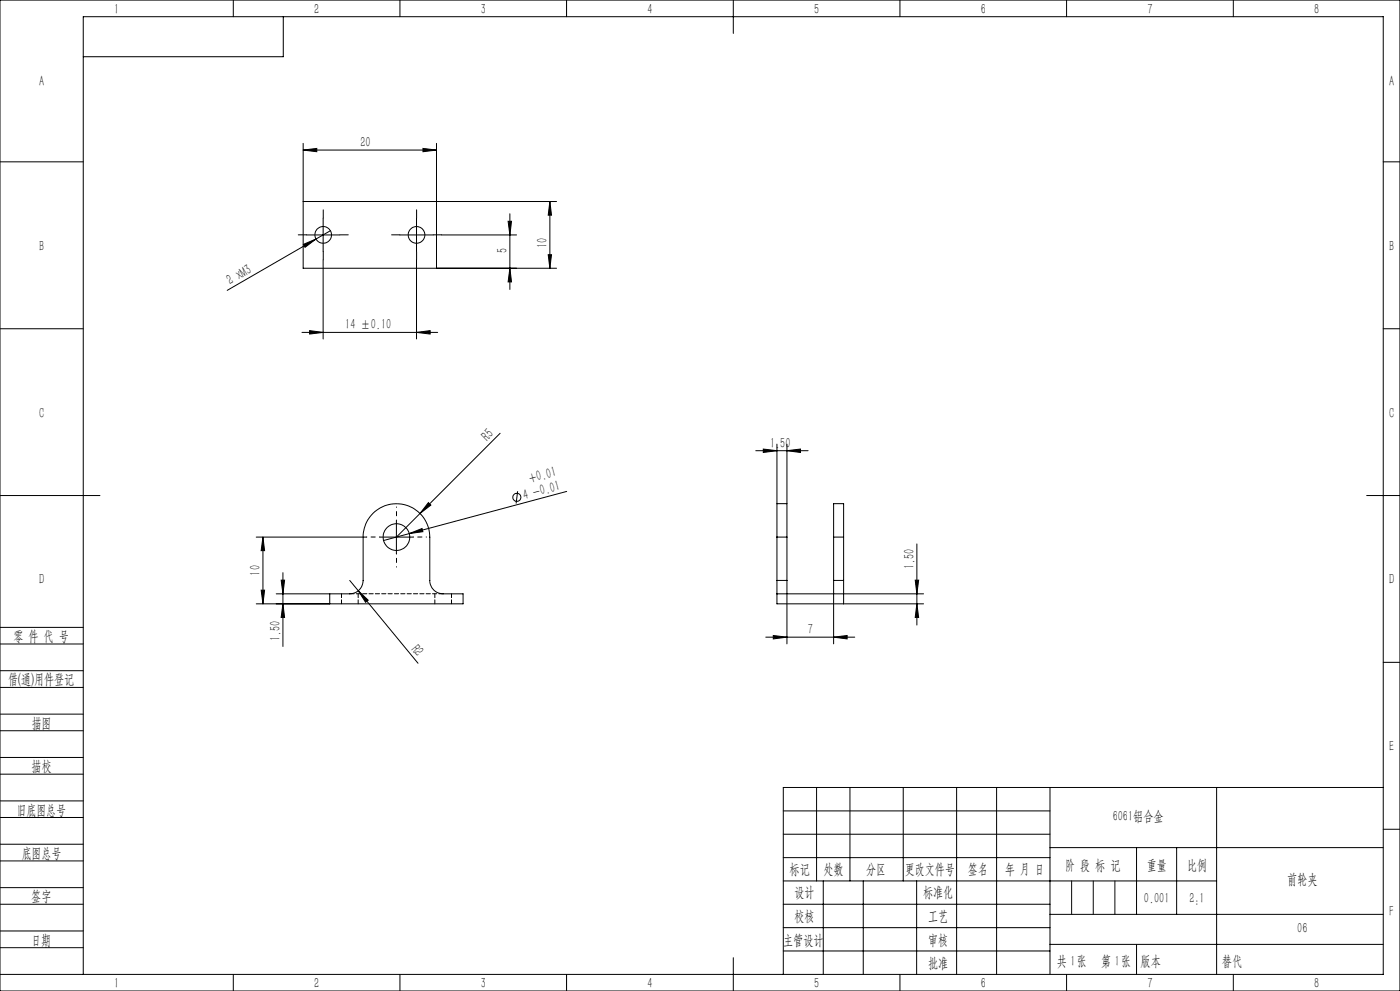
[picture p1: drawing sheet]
<svg xmlns="http://www.w3.org/2000/svg" width="420mm" height="297mm" viewBox="0 0 420 297" stroke-linecap="round" stroke-linejoin="round" font-family="sans-serif">
<g fill="none" stroke="#000" stroke-width=".3">
<path d="M0 0h420v297h-420zM70 0v5M85 5v12h-60M120 0v5M170 0v5M220 0v10M270 0v5M320 0v5M370 0v5M0 48.5h25M90.9 45l4.1-.5v1zM90.9 43v37.4h76.1"/>
<path d="M90.9 45h40.1M126.9 44.5l4.1 .5-4.1 .5zM131 43v37.4M415 48.5h5M90.9 60.4h76.1M91 73.2l3.8-1.6-3.3 2.5zM92 70.4h10M94.8 71.6l-26.6 15.4M96.9 77.9v23.7M96.9 65.4v10M99.1 69.1l-4.3 2.5M119.9 70.4h10.1"/>
<path d="M125 77.9v23.7M125 65.4v10M132.5 70.4h22.5M152.4 66.3h1.1l-.5 4.1zM153 64.1v22.6M164.5 76.3h1l-.5 4.1zM165 60.4l.5 4.1h-1zM165 60.4v20M0 98.5h25M90.6 99.6h40.7M92.9 99.1l4 .5-4 .5zM125 99.6l4-.5v1z"/>
<path d="M153 80.4l.5 4.1h-1.1zM415 98.5h5M150 129.9l-31.1 31.1M226.7 135.1h15.7M229 134.6l4.1 .5-4.1 .5zM233.1 133.1v17.9M236.1 135.1l4-.5v1zM236.1 133.1v17.9M0 148.5h30M118.9 156v10M122.8 159.9l3.8-1.5 .3 .9zM128.5 150.6l.8 .8-3.3 2.5z"/>
<path d="M155.3 147.2l-.5 3.7M170 147.3l-54.9 14.7M233.1 151v10M233.1 151h3M236.1 151v10M410 148.5h10M76.9 161h33M78.4 176.9h1l-.5 4.1zM78.9 161v20M78.9 161l.5 4h-1zM82.9 178h22a4 4 0 0 0 4-4v-13a10 10 0 0 1 10-10 10 10 0 0 1 10 10v13a4 4 0 0 0 4 4h6v3h-62M84.3 173.9h1.1l-.5 4.1z"/>
<path d="M84.9 171.6v22.1M98.9 178v3M104.9 174l20.5 24.8M107.5 177.1l3 2.8-.8 .6zM113.9 161h10M233.1 174v4M233.1 161h3M233.1 161v13M233.1 178v3h44M233.1 178h44M233.1 174h3M236.1 174v19"/>
<path d="M236.1 161v13M250.1 174v19M250.1 161v-10h3v10M250.1 161h3M250.1 161v13M250.1 174h3M253.1 174v7M253.1 161v13M274.6 173.9h1l-.5 4.1zM275.1 163v24.3M0 193h25M0 188h25"/>
<path d="M84.9 181l.5 4h-1.1zM229.7 191h26.7M232 190.5l4.1 .5-4.1 .5zM250.1 191l4-.5v1zM275.1 181l.5 4h-1zM415 198.5h5M0 206h25M0 201h25M0 219h25M0 214h25M0 232h25M0 227h25"/>
<path d="M245 236v28M255 236v28M271 236v28M287 236v56M299 236v56M315 236v56M365 236v56M415 236h-180v56M0 245h25M0 240h25M0 258h25M0 253h25"/>
<path d="M235 243h80M235 250h80M235 257h80M315 254h100M341 254v20M353 254v20M415 248.5h5M0 271h25M0 266h25M0 279h25M235 271h80M235 264h130"/>
<path d="M235 278h80M247 264v28M259 264v28M275 264v28M315 274h100M0 284h25M0 292h415v-287h-390v287M70 292v5M120 292v5M170 292v5M220 287v10M235 285h80"/>
<path d="M270 292v5M315 283h100M320 292v5M370 292v5"/>
<circle cx="97" cy="70.4" r="2.5"/>
<circle cx="124.9" cy="70.4" r="2.5"/>
<circle cx="155.1" cy="149" r="1.2"/>
<circle cx="118.9" cy="161" r="4"/>
</g>
<path d="M92 70.4h-2.5M97 65.4v-2.5M97 75.4v2.5M102 70.4h2.5M120 70.4h-2.5M125 65.4v-2.5M125 75.4v2.5M130 70.4h2.5" fill="none" stroke="#000" stroke-width=".3" stroke-dasharray="30.5 1.3 1.3 1.3"/>
<path d="M118.9 155.9v-4M113.9 160.9h-4M118.9 165.9v4M123.9 160.9h4" fill="none" stroke="#000" stroke-width=".3" stroke-dasharray="30.5 1.3 1.3 1.3" stroke-dashoffset="30.4"/>
<path d="M321.5 264v10M328 264v10M334.5 264v10M341 283v9" fill="none" stroke="#0a0605" stroke-width=".3"/>
<g fill="#000">
<path d="M91 73.2l3.8-1.6-3.3 2.5zM122.8 159.9l3.8-1.5 .3 .9zM128.5 150.6l.8 .8-3.3 2.5zM107.5 177.1l3 2.8-.8 .6z"/>
<path d="M126.9 44.5l4.1 .5-4.1 .5zM90.9 45l4.1-.5v1z"/>
<path d="M165 60.4l.5 4.1h-1zM164.5 76.3h1l-.5 4.1zM152.4 66.3h1.1l-.5 4.1zM153 80.4l.5 4.1h-1.1z"/>
<path d="M92.9 99.1l4 .5-4 .5zM125 99.6l4-.5v1z"/>
<path d="M236.1 135.1l4-.5v1zM229 134.6l4.1 .5-4.1 .5z"/>
<path d="M274.6 173.9h1l-.5 4.1zM275.1 181l.5 4h-1z"/>
<path d="M84.9 181l.5 4h-1.1zM84.3 173.9h1.1l-.5 4.1zM78.4 176.9h1l-.5 4.1zM78.9 161l.5 4h-1z"/>
<path d="M232 190.5l4.1 .5-4.1 .5zM250.1 191l4-.5v1z"/>
</g>
<path d="M132.9 177.9h-28" fill="none" stroke="#000" stroke-width=".3" stroke-dasharray="1.3 .6"/>
<path d="M102.4 177.9v3M130.4 177.9v3M107.4 180.9v-3M135.4 180.9v-3" fill="none" stroke="#000" stroke-width=".3" stroke-dasharray="1.3 .6" stroke-dashoffset=".1"/>
<g font-size="4.4">
<text x="34.2" y="4.1">1</text>
<text x="94.2" y="4.1">2</text>
<text x="144.2" y="4.1">3</text>
<text x="194.2" y="4.1">4</text>
<text x="244.2" y="4.1">5</text>
<text x="294.2" y="4.1">6</text>
<text x="344.2" y="4.1">7</text>
<text x="394.2" y="4.1">8</text>
<text x="11.7" y="25.9">A</text>
<text x="416.7" y="25.9">A</text>
<text x="108.1" y="44.1">20</text>
<text x="11.7" y="75.1">B</text>
<text x="152.1" y="75.8" transform="rotate(-90 152.1 75.8)">5</text>
<text x="164.1" y="74.4" transform="rotate(-90 164.1 74.4)">10</text>
<text x="416.7" y="75.1">B</text>
<text x="69.1" y="85.5" transform="rotate(-30 69.1 85.5)">2 xM3</text>
<text x="103.6" y="98.7">14 ±0.10</text>
<text x="11.7" y="125.1">C</text>
<text x="416.7" y="125.1">C</text>
<text x="146.2" y="132.5" transform="rotate(-45 146.2 132.5)">R5</text>
<text x="231" y="134.2">1.50</text>
<text x="157.3" y="149.8" transform="rotate(-15 157.3 149.8)">4 -0.01</text>
<text x="159.2" y="144.8" transform="rotate(-15 159.2 144.8)">+0.01</text>
<text x="78" y="172.5" transform="rotate(-90 78 172.5)">10</text>
<text x="274.2" y="170.7" transform="rotate(-90 274.2 170.7)">1.50</text>
<text x="11.7" y="175.1">D</text>
<text x="416.7" y="175.1">D</text>
<text x="242.4" y="190.1">7</text>
<text x="4" y="192">零 件 代 号</text>
<text x="84" y="192.2" transform="rotate(-90 84 192.2)">1.50</text>
<text x="123.2" y="194.7" transform="rotate(50 123.2 194.7)">R2</text>
<text x="2.5" y="205.1">借(通)用件登记</text>
<text x="9.5" y="218.1">描图</text>
<text x="416.7" y="225.1">E</text>
<text x="9.5" y="231.1">描校</text>
<text x="5" y="244.2">旧底图总号</text>
<text x="333.8" y="246.2">6061铝合金</text>
<text x="6.5" y="257.2">底图总号</text>
<text x="236.9" y="261.9">标记</text>
<text x="247.1" y="261.9">处数</text>
<text x="259.9" y="261.9">分区</text>
<text x="271.5" y="261.9">更改文件号</text>
<text x="290.4" y="261.9">签名</text>
<text x="301.5" y="261.9">年 月 日</text>
<text x="319.5" y="260.6">阶 段 标 记</text>
<text x="344" y="260.6">重量</text>
<text x="356.1" y="260.6">比例</text>
<text x="238.3" y="268.9">设计</text>
<text x="276.9" y="268.9">标准化</text>
<text x="386.1" y="264.8">前轮夹</text>
<text x="9.4" y="270.1">签字</text>
<text x="343.2" y="270.7">0.001</text>
<text x="356.8" y="270.7">2:1</text>
<text x="416.8" y="274.4">F</text>
<text x="238.3" y="276.1">校核</text>
<text x="278.4" y="276">工艺</text>
<text x="389.2" y="279.6">06</text>
<text x="9.4" y="283.2">日期</text>
<text x="234.9" y="283.3">主管设计</text>
<text x="278.4" y="283.3">审核</text>
<text x="278.4" y="290.2">批准</text>
<text x="317.1" y="289.4">共 张</text>
<text x="321.1" y="289.4">1</text>
<text x="330.3" y="289.4">第 张</text>
<text x="334.5" y="289.4">1</text>
<text x="342.1" y="289.4">版本</text>
<text x="34.2" y="296.1">1</text>
<text x="94.2" y="296.1">2</text>
<text x="144.2" y="296.1">3</text>
<text x="194.2" y="296.1">4</text>
<text x="244.2" y="296.1">5</text>
<text x="294.2" y="296.1">6</text>
<text x="344.2" y="296.1">7</text>
<text x="394.2" y="296.1">8</text>
</g>
<text font-size="4.4" fill="#0a0605" x="366.6" y="289.4">替代</text>
</svg>
